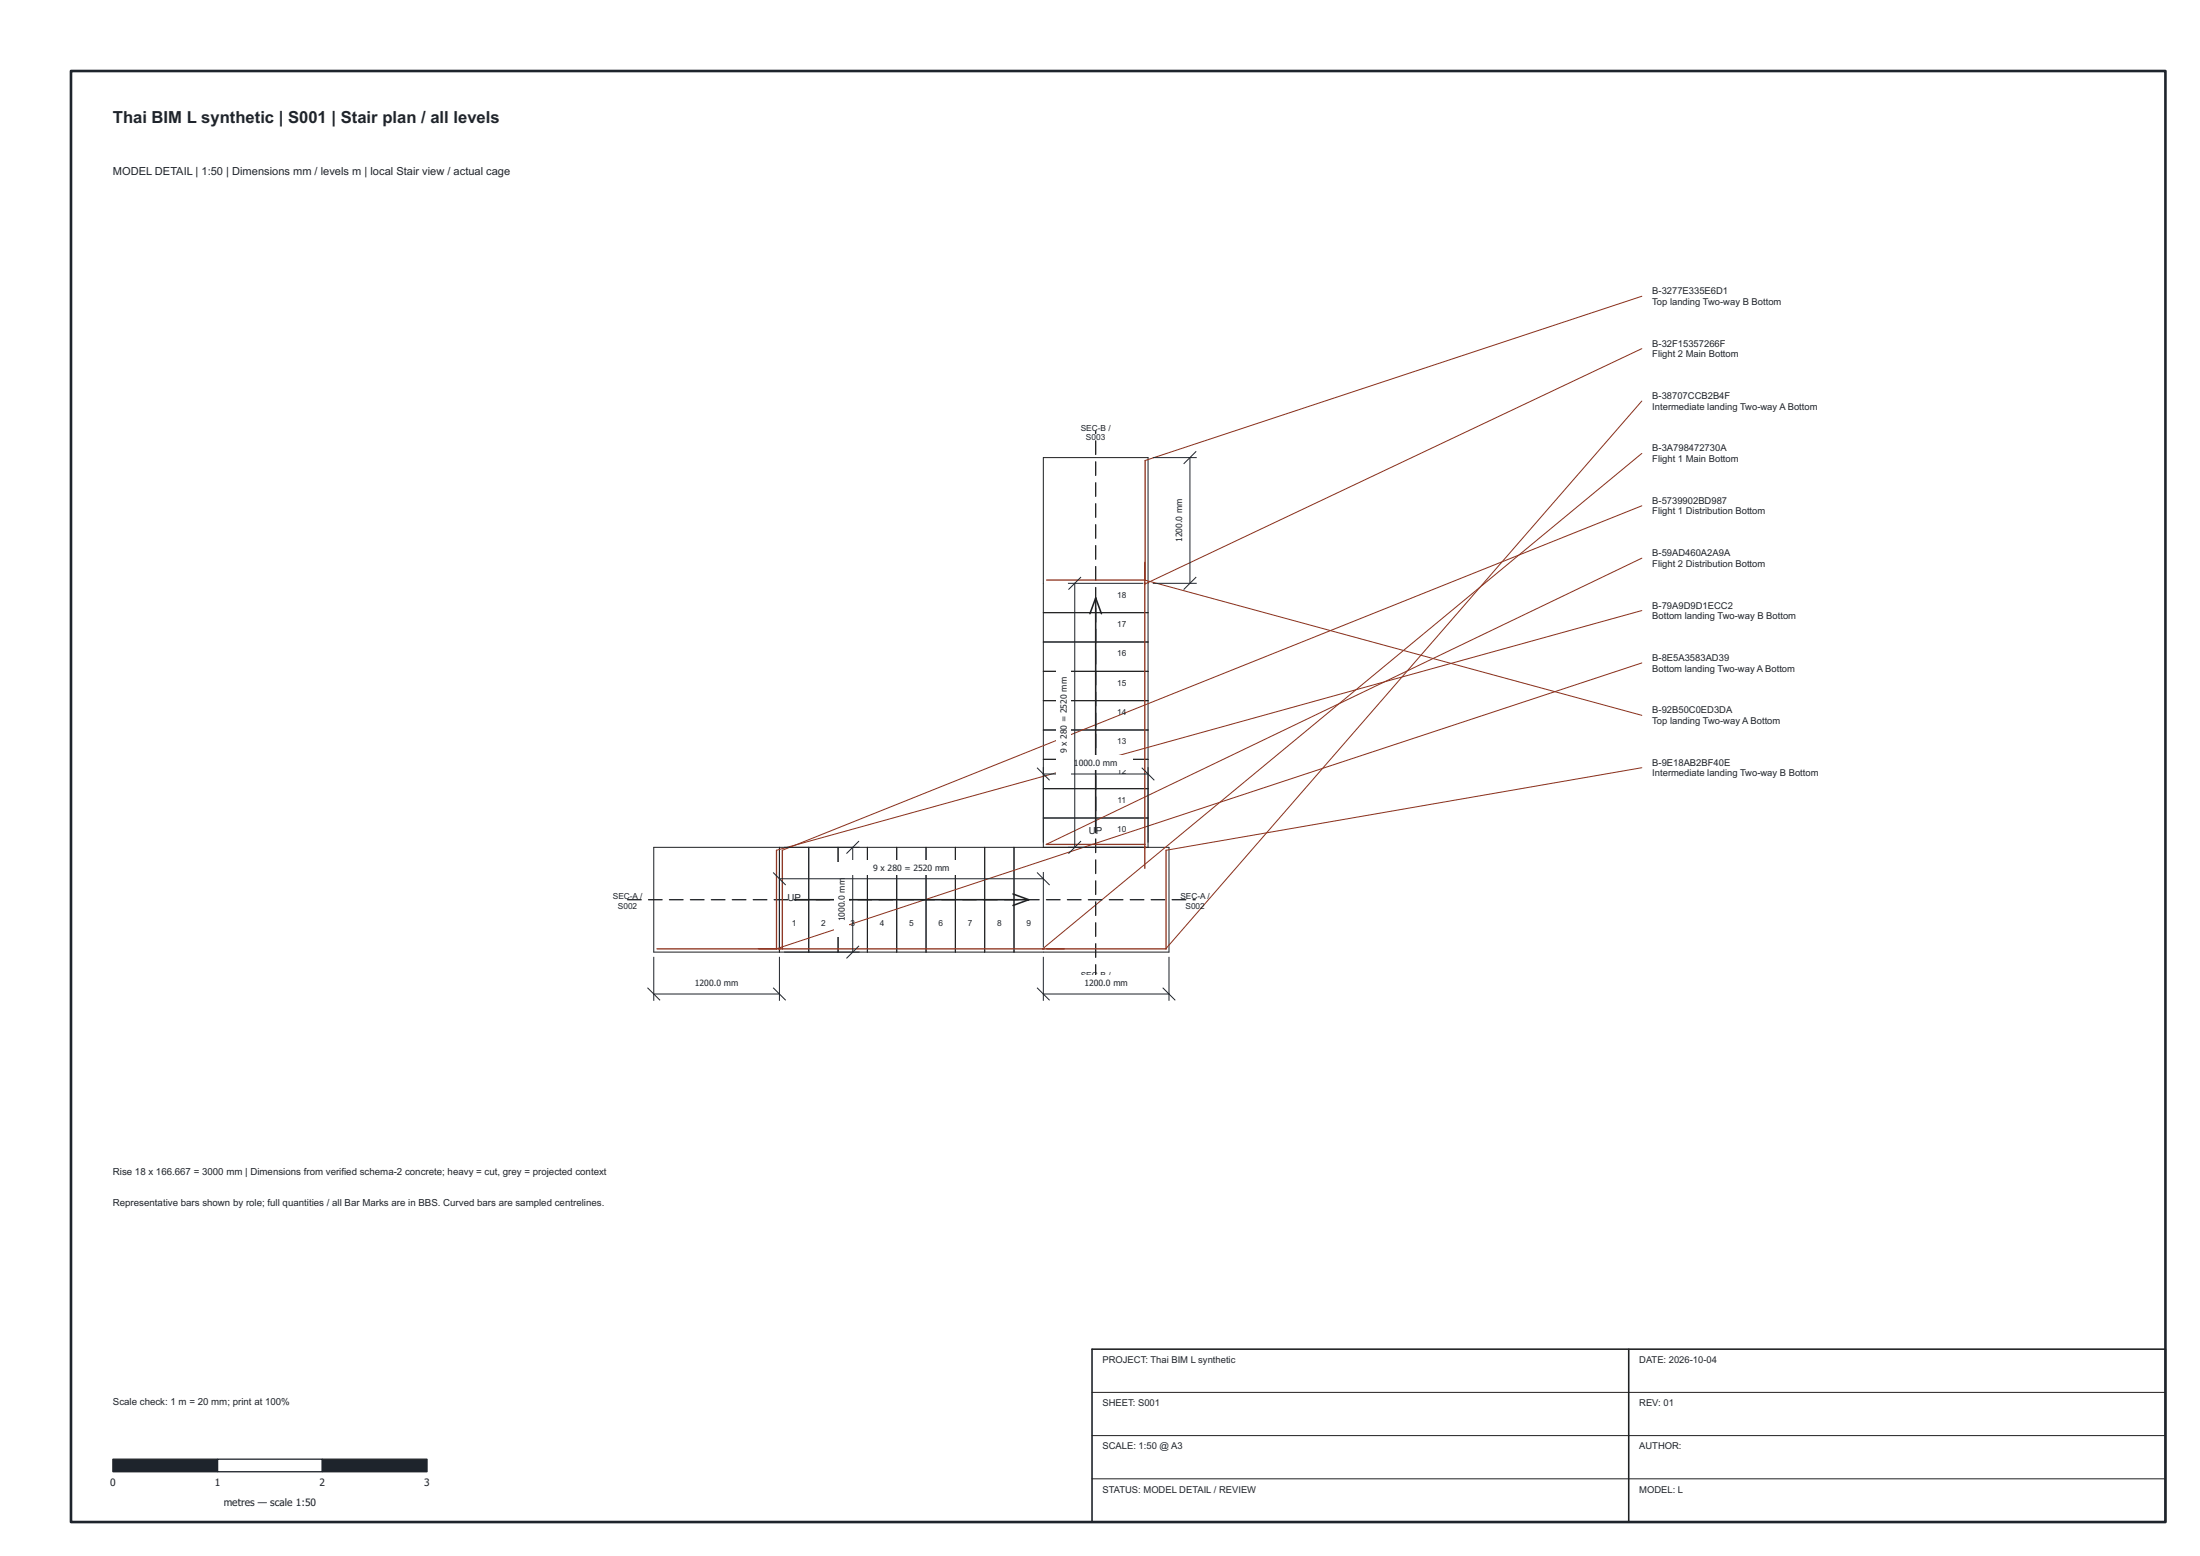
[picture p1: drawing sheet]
<svg xmlns="http://www.w3.org/2000/svg" width="420mm" height="297mm" viewBox="0 0 420 297" stroke-linecap="round" stroke-linejoin="round" font-family="sans-serif">
<g fill="none" stroke="#202020" stroke-width=".19">
<path d="M199.3 117h20M199.3 139.4h20M199.3 133.8h20M199.3 128.2h20M199.3 122.6h20M199.3 156.2h20M199.3 150.6h20M199.3 145h20M124.9 161.8h98.4v20h-98.4zM148.9 161.8v20M154.5 161.8v20M160.1 161.8v20"/>
<path d="M165.7 161.8v20M171.3 161.8v20M176.9 161.8v20M182.5 161.8v20M188.1 161.8v20M193.7 161.8v20M199.3 161.8v-74.4h20v74.4M208.6 265.8h205M208.6 274.1h205M208.6 282.3h205"/>
</g>
<path d="M313.6 56.6l-94.9 31.3M313.6 76.6l-91 104.5M313.6 66.6l-95 44.9M313.6 96.6l-164.2 65.7M313.6 86.6l-114.5 94.5M218.6 110.7l95 25.9M313.6 116.6l-165.3 45.7M313.6 106.6l-113.8 54.6M313.6 126.6l-165.4 54.5M313.6 146.6l-90.9 15.7" fill="none" stroke="#8c301b" stroke-width=".19"/>
<g fill="none" stroke="#202020" stroke-width=".25">
<path d="M209.3 82.4v.4M209.3 84.2v2.6M209.3 88.2v2.6M209.3 92.2v2.6M209.3 96.2v2.6M209.3 100.2v2.6M209.3 104.2v2.6M209.3 108.2v2.6M209.3 112.2v2.6M209.3 116.2v2.6M209.3 120.2v2.6M209.3 124.2v2.6"/>
<path d="M209.3 128.2v2.6M209.3 132.2v2.6M209.3 136.2v2.6M209.3 140.2v2.6M209.3 144.2v2.6M209.3 148.2v2.6M209.3 152.2v2.6M209.3 156.2v2.6M119.9 171.8h2.6M123.9 171.8h2.6M127.9 171.8h2.6M131.9 171.8h2.6"/>
<path d="M135.9 171.8h2.6M139.9 171.8h2.6M143.9 171.8h2.6M147.9 171.8h2.6M151.9 171.8h2.6M155.9 171.8h2.6M159.9 171.8h2.6M163.9 171.8h2.6M167.9 171.8h2.6M171.9 171.8h2.6M175.9 171.8h2.6M179.9 171.8h2.6"/>
<path d="M183.9 171.8h2.6M187.9 171.8h2.6M191.9 171.8h2.6M195.9 171.8h2.6M199.9 171.8h2.6M203.9 171.8h2.6M207.9 171.8h2.6M209.3 160.2v2.6M209.3 164.2v2.6M209.3 168.2v2.6M209.3 172.2v2.6M209.3 176.2v2.6"/>
<path d="M211.9 171.8h2.6M215.9 171.8h2.6M219.9 171.8h2.6M223.9 171.8h2.6M227.9 171.8h.4M209.3 180.2v2.6M209.3 184.2v2.6"/>
</g>
<path d="M218.7 87.9v22.9M199.9 110.7h18.7M218.6 107.4v58.4M148.3 162.3v18.9M149.4 162.3v18.9M199.8 161.2h18.9M222.7 162.3v18.9M125.5 181.1h97.1" fill="none" stroke="#8c301b" stroke-width=".25"/>
<path d="M209.3 114.2v44.8M209.3 114.2l1.1 3M209.3 114.2l-1.1 3M151.7 171.8h44.8M193.5 170.7l3 1.1M196.5 171.8l-3 1.1M208.6 257.6h205v33h-205zM311.1 257.6v33" fill="none" stroke="#202020" stroke-width=".3"/>
<path d="M21.6 278.6h20v2.4h-20z" fill="#1e242c" stroke="#1e242c" stroke-width=".25"/>
<path d="M41.6 278.6h20v2.4h-20z" fill="#fff" stroke="#1e242c" stroke-width=".25"/>
<path d="M61.6 278.6h20v2.4h-20z" fill="#1e242c" stroke="#1e242c" stroke-width=".25"/>
<path d="M149.9 161.8h14.2M162.9 161.8v20M164 160.6l-2.3 2.3M149.9 181.8h14.2M164 180.6l-2.3 2.3" fill="none" stroke="#1e242c" stroke-width=".19"/>
<path d="M159.3 164.6h2.8v14.3h-2.8z" fill="#fff"/>
<path d="M147.7 166.6l2.3 2.3M148.9 166.6v14.2M148.9 167.8h50.4M198.1 166.6l2.3 2.3M199.3 166.6v14.2" fill="none" stroke="#1e242c" stroke-width=".19"/>
<path d="M161.5 164.2h25.1v2.8h-25.1z" fill="#fff"/>
<path d="M198.1 146.6l2.3 2.3M199.3 146.6v14.2M199.3 147.8h20M218.1 146.6l2.3 2.3M219.3 146.6v14.2" fill="none" stroke="#1e242c" stroke-width=".19"/>
<path d="M202.1 144.2h14.3v2.8h-14.3z" fill="#fff"/>
<path d="M204.1 111.4h14.2M205.3 111.4v50.4M206.4 110.2l-2.3 2.3M204.1 161.8h14.2M206.4 160.6l-2.3 2.3" fill="none" stroke="#1e242c" stroke-width=".19"/>
<path d="M201.7 124h2.8v25.1h-2.8z" fill="#fff"/>
<path d="M123.7 188.6l2.3 2.3M124.9 182.8v8.2M124.9 189.8h24M147.7 188.6l2.3 2.3M148.9 182.8v8.2" fill="none" stroke="#1e242c" stroke-width=".19"/>
<path d="M129.7 186.2h14.3v2.8h-14.3z" fill="#fff"/>
<path d="M198.1 188.6l2.3 2.3M199.3 182.8v8.2M199.3 189.8h24M222.1 188.6l2.3 2.3M223.3 182.8v8.2" fill="none" stroke="#1e242c" stroke-width=".19"/>
<path d="M204.1 186.2h14.3v2.8h-14.3z" fill="#fff"/>
<path d="M220.3 87.4h8.2M227.3 87.4v24M228.4 86.2l-2.3 2.3M220.3 111.4h8.2M228.4 110.2l-2.3 2.3" fill="none" stroke="#1e242c" stroke-width=".19"/>
<path d="M223.7 92.2h2.8v14.3h-2.8z" fill="#fff"/>
<path d="M13.6 13.6h400v277h-400z" fill="none" stroke="#1e242c" stroke-width=".5"/>
<text font-size="3.2" fill="#1e242c" x="21.6" y="23.4">Thai BIM L synthetic | S001 | Stair plan / all levels</text>
<text font-size="2.1" fill="#1e242c" x="21.6" y="33.5">MODEL DETAIL | 1:50 | Dimensions mm / levels m | local Stair view / actual cage</text>
<g font-size="1.9" fill="#1e242c">
<text x="208" y="159.1">UP</text>
<text x="150.4" y="171.9">UP</text>
<text x="21.6" y="224.2">Rise 18 x 166.667 = 3000 mm | Dimensions from verified schema-2 concrete; heavy = cut, grey = projected context</text>
<text x="21.6" y="230.2">Representative bars shown by role; full quantities / all Bar Marks are in BBS. Curved bars are sampled centrelines.</text>
<text x="21.6" y="268.2">Scale check: 1 m = 20 mm; print at 100%</text>
<text x="21" y="283.7">0</text>
<text x="41" y="283.7">1</text>
<text x="42.7" y="287.5">metres — scale 1:50</text>
<text x="61" y="283.7">2</text>
<text x="81" y="283.7">3</text>
</g>
<g font-size="1.8" fill="#1e242c">
<text x="315.6" y="56.2">B-3277E335E6D1</text>
<text x="315.6" y="58.2">Top landing Two-way B Bottom</text>
<text x="315.6" y="66.2">B-32F15357266F</text>
<text x="315.6" y="68.2">Flight 2 Main Bottom</text>
<text x="315.6" y="76.2">B-38707CCB2B4F</text>
<text x="315.6" y="78.2">Intermediate landing Two-way A Bottom</text>
<text x="315.6" y="86.2">B-3A798472730A</text>
<text x="315.6" y="88.2">Flight 1 Main Bottom</text>
<text x="315.6" y="96.2">B-5739902BD987</text>
<text x="315.6" y="98.2">Flight 1 Distribution Bottom</text>
<text x="315.6" y="106.2">B-59AD460A2A9A</text>
<text x="315.6" y="108.2">Flight 2 Distribution Bottom</text>
<text x="315.6" y="116.2">B-79A9D9D1ECC2</text>
<text x="315.6" y="118.2">Bottom landing Two-way B Bottom</text>
<text x="315.6" y="126.2">B-8E5A3583AD39</text>
<text x="315.6" y="128.2">Bottom landing Two-way A Bottom</text>
<text x="315.6" y="136.2">B-92B50C0ED3DA</text>
<text x="315.6" y="138.2">Top landing Two-way A Bottom</text>
<text x="315.6" y="146.2">B-9E18AB2BF40E</text>
<text x="315.6" y="148.2">Intermediate landing Two-way B Bottom</text>
<text x="210.6" y="260.2">PROJECT: Thai BIM L synthetic</text>
<text x="313.1" y="260.2">DATE: 2026-10-04</text>
<text x="210.6" y="268.4">SHEET: S001</text>
<text x="313.1" y="268.4">REV: 01</text>
<text x="210.6" y="276.7">SCALE: 1:50 @ A3</text>
<text x="313.1" y="276.7">AUTHOR:</text>
<text x="210.6" y="284.9">STATUS: MODEL DETAIL / REVIEW</text>
<text x="313.1" y="284.9">MODEL: L</text>
</g>
<g font-size="1.6" fill="#1e242c">
<text x="206.4" y="82.3">SEC-B /</text>
<text x="207.4" y="84.1">S003</text>
<text x="225.8" y="103.5" transform="rotate(-90 225.8 103.5)">1200.0 mm</text>
<text x="213.4" y="119.7">17</text>
<text x="213.4" y="114.1">18</text>
<text x="213.4" y="125.3">16</text>
<text x="213.4" y="130.9">15</text>
<text x="203.8" y="133.5" transform="rotate(-90 203.8 133.5)">0 mm</text>
<text x="213.4" y="136.5">14</text>
<text x="203.8" y="143.8" transform="rotate(-90 203.8 143.8)">9 x 28</text>
<text x="203.8" y="139.3" transform="rotate(-90 203.8 139.3)">0 = 252</text>
<text x="213.4" y="142.1">13</text>
<text x="205.1" y="146.3">1000.0 mm</text>
<text x="213.4" y="147.7">12</text>
<text x="213.4" y="153.3">11</text>
<text x="213.4" y="158.9">10</text>
<text x="166.8" y="166.3">9 x 28</text>
<text x="171.3" y="166.3">0 = 252</text>
<text x="177.2" y="166.3">0 mm</text>
<text x="117" y="171.7">SEC-A /</text>
<text x="118" y="173.5">S002</text>
<text x="225.4" y="171.7">SEC-A /</text>
<text x="226.4" y="173.5">S002</text>
<text x="151.2" y="176.7">1</text>
<text x="156.8" y="176.7">2</text>
<text x="161.4" y="175.9" transform="rotate(-90 161.4 175.9)">1000.0 mm</text>
<text x="162.4" y="176.7">3</text>
<text x="168" y="176.7">4</text>
<text x="173.6" y="176.7">5</text>
<text x="179.2" y="176.7">6</text>
<text x="184.8" y="176.7">7</text>
<text x="190.4" y="176.7">8</text>
<text x="196" y="176.7">9</text>
<text x="132.7" y="188.3">1200.0 mm</text>
<text x="206.4" y="186.7">SEC</text>
<text x="207.1" y="188.3">1S200003.0 mm</text>
<text x="209.7" y="186.7">-B /</text>
</g>
</svg>
